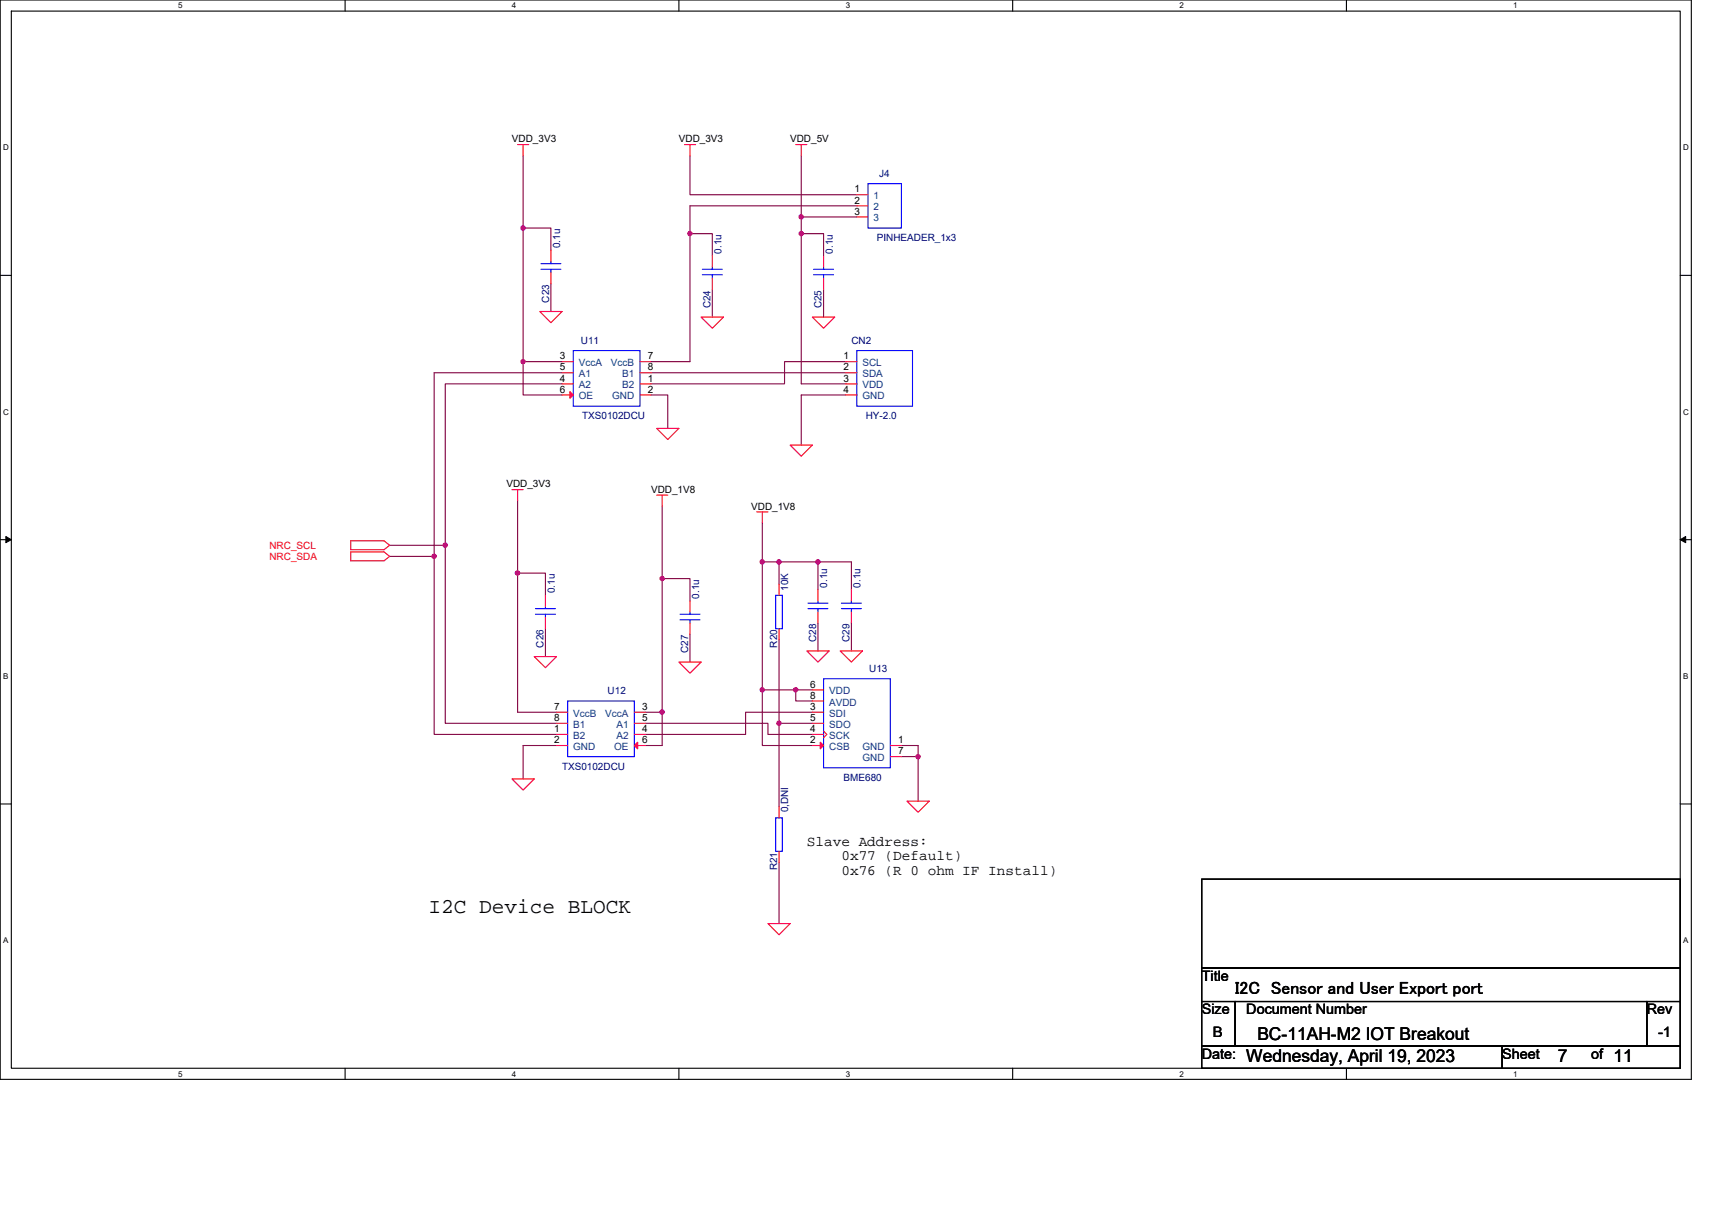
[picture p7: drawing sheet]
<svg xmlns="http://www.w3.org/2000/svg" width="297mm" height="210mm" viewBox="0 0 297 210" stroke-linecap="round" stroke-linejoin="round" font-family="sans-serif">
<path d="M0 0h293.5v187.2h-293.5zM2 1.9h289.5v183.4h-289.5z" fill="none" stroke="#000" stroke-width=".19"/>
<g fill="#fff">
<path d="M30.9 .2h.8v1.6h-.8z"/>
<path d="M30.9 185.5h.8v1.6h-.8z"/>
</g>
<path d="M59.9 0v1.9M59.9 185.3v1.9" fill="none" stroke="#000" stroke-width=".19"/>
<g fill="#fff">
<path d="M88.8 .2h.8v1.6h-.8z"/>
<path d="M88.8 185.5h.8v1.6h-.8z"/>
</g>
<path d="M117.8 0v1.9M117.8 185.3v1.9" fill="none" stroke="#000" stroke-width=".19"/>
<g fill="#fff">
<path d="M146.7 .2h.8v1.6h-.8z"/>
<path d="M146.7 185.5h.8v1.6h-.8z"/>
</g>
<path d="M175.7 0v1.9M175.7 185.3v1.9" fill="none" stroke="#000" stroke-width=".19"/>
<g fill="#fff">
<path d="M204.7 .2h.7v1.6h-.7z"/>
<path d="M204.7 185.5h.7v1.6h-.7z"/>
</g>
<path d="M233.6 0v1.9M233.6 185.3v1.9" fill="none" stroke="#000" stroke-width=".19"/>
<g fill="#fff">
<path d="M262.6 .2h.7v1.6h-.7z"/>
<path d="M262.6 185.5h.7v1.6h-.7z"/>
<path d="M.5 24.8h1v1.6h-1z"/>
<path d="M292 24.8h1v1.6h-1z"/>
<path d="M.5 70.7h1v1.5h-1z"/>
<path d="M292 70.7h1v1.5h-1z"/>
</g>
<path d="M0 47.8h2M291.5 47.8h2" fill="none" stroke="#000" stroke-width=".19"/>
<g fill="#fff">
<path d="M.5 116.5h.9v1.6h-.9z"/>
<path d="M292 116.5h.9v1.6h-.9z"/>
</g>
<path d="M0 93.6h2M291.5 93.6h2" fill="none" stroke="#000" stroke-width=".19"/>
<path d="M1 93.1l1 .5-1 .5zM291.5 93.6l1-.5v1z" fill="#000" stroke="#000" stroke-width=".17"/>
<g fill="#fff">
<path d="M.5 162.4h.9v1.5h-.9z"/>
<path d="M292 162.4h.9v1.5h-.9z"/>
</g>
<path d="M0 139.5h2M291.5 139.5h2M208.5 152.5h83v15.4h-83zM208.5 167.9h83v5.8h-83zM208.5 173.7h5.8v7.8h-5.8zM214.3 173.7h71.4v7.8h-71.4zM285.7 173.7h5.8v7.8h-5.8zM208.5 181.5h52.1v3.8h-52.1zM260.6 181.5h30.9v3.8h-30.9z" fill="none" stroke="#000" stroke-width=".19"/>
<g fill="none" stroke="#800040" stroke-width=".19">
<path d="M90.8 39.6h4.8v3.8M90.8 27v12.6M90.8 39.6v23.1M119.7 27v6.8h29M139 27v10.6M139 37.6v2.9M139 37.6h9.7M148.7 35.7h-29v4.8M95.6 49.2v4.8M119.7 40.5v22.2h-6.7M119.7 40.5h3.9v3.9M123.6 50.2v4.8"/>
<path d="M139 40.5v26.1h7.7M139 40.5h3.9v3.9M142.9 50.2v4.8M90.8 62.7v5.8h6.7M90.8 62.7h6.7M97.5 64.7h-22.2v31.8M97.5 66.6h-20.2v28M113 64.7h33.7M113 68.5h2.9v5.8M146.7 68.5h-7.7v8.7M146.7 62.7h-10.6v3.9h-23.1M67.6 96.5h7.7"/>
<path d="M67.6 94.6h9.7M75.3 96.5v30.9h21.3M77.3 94.6v30.9h19.3M89.8 86.9v12.5M89.8 99.4h4.8v3.9M89.8 99.4v24.1h6.8M114.9 87.8v12.6M132.3 90.7v6.8M132.3 97.5v22.2M132.3 97.5h2.9v3.8M135.2 97.5h6.7v4.8M141.9 97.5h5.8v4.8"/>
<path d="M94.6 109.1v4.8M114.9 100.4h4.8v3.8M114.9 100.4v23.1M119.7 110v4.9M132.3 119.7h5.8M132.3 119.7v9.6h8.6M135.2 111v14.5h5.7M138.1 119.7v1.9h2.8M138.1 119.7h2.8M141.9 108.1v4.8M147.7 108.1v4.8M96.6 129.3h-5.8v5.8"/>
<path d="M112 125.5h21.2v1.9h7.7M112 123.5h2.9M114.9 123.5v5.8h-2.9M135.2 125.5v14.5M140.9 123.5h-11.5v3.9h-17.4M156.4 129.3h2.9v2M156.4 131.3h2.9M159.3 131.3v7.7M135.2 149.6v10.6"/>
</g>
<g fill="#f0f" stroke="#f0f" stroke-width=".19">
<circle cx="139" cy="37.6" r=".38"/>
<circle cx="139" cy="40.5" r=".38"/>
<circle cx="119.7" cy="40.5" r=".38"/>
<circle cx="90.7" cy="62.7" r=".38"/>
<circle cx="90.7" cy="39.6" r=".38"/>
<circle cx="138" cy="119.7" r=".38"/>
<circle cx="132.2" cy="97.5" r=".38"/>
<circle cx="159.3" cy="131.3" r=".38"/>
<circle cx="135.2" cy="125.5" r=".38"/>
<circle cx="132.3" cy="119.7" r=".38"/>
<circle cx="141.9" cy="97.5" r=".38"/>
<circle cx="135.1" cy="97.5" r=".38"/>
<circle cx="89.8" cy="99.4" r=".38"/>
<circle cx="114.9" cy="100.4" r=".38"/>
<circle cx="114.9" cy="123.5" r=".38"/>
<circle cx="75.3" cy="96.5" r=".38"/>
<circle cx="77.2" cy="94.6" r=".38"/>
</g>
<g fill="none" stroke="#f00" stroke-width=".19">
<path d="M89.8 25.1h1.9M90.8 25.1v1.9M118.8 25.1h1.9M119.7 25.1v1.9M138.1 25.1h1.9M139 25.1v1.9M148.7 33.8h1.9M148.7 35.7h1.9M148.7 37.6h1.9M93.7 54h3.8l-1.9 2zM95.6 43.4v2M95.6 47.3v1.9"/>
<path d="M121.6 55h3.9l-1.9 1.9zM123.6 44.4v1.9M123.6 48.3v1.9M140.9 55h3.9l-1.9 1.9zM142.9 44.4v1.9M142.9 48.3v1.9M97.5 62.7h2M97.5 66.6h2M97.5 64.7h2M97.5 68.5h2M111 66.6h2M111 68.5h2"/>
<path d="M111 62.7h2M111 64.7h2M113.9 74.3h3.9l-1.9 1.9zM137.1 77.2h3.8l-1.9 1.9zM146.7 62.7h2M146.7 64.7h2M146.7 66.6h2M146.7 68.5h2M60.9 95.7h5.7l1 .8-1 .8h-5.7zM60.9 93.8h5.7l1 .8-1 .8h-5.7zM88.8 84.9h2M89.8 84.9v2"/>
<path d="M113.9 85.9h2M114.9 85.9v1.9M131.3 88.8h1.9M132.3 88.8v1.9M92.7 113.9h3.9l-2 1.9zM94.6 103.3v1.9M94.6 107.1v2M117.8 114.9h3.8l-1.9 1.9zM119.7 104.2v2M119.7 108.1v1.9M135.2 109.1v1.9M135.2 101.3v2"/>
<path d="M140 112.9h3.8l-1.9 2zM140.9 119.7h2M141.9 102.3v1.9M141.9 106.2v1.9M145.8 112.9h3.8l-1.9 2zM147.7 102.3v1.9M147.7 106.2v1.9M88.8 135.1h3.9l-1.9 2zM96.6 127.4h1.9M96.6 129.3h1.9M96.6 123.5h1.9M96.6 125.5h1.9"/>
<path d="M110.1 123.5h1.9M110.1 127.4h1.9M110.1 125.5h1.9M110.1 129.3h1.9M135.2 140v1.9M140.9 129.3h2M140.9 123.5h2M140.9 127.4h2M140.9 125.5h2M140.9 121.6h2M142.9 126.8l.6 .6-.6 .6M154.5 129.3h1.9"/>
<path d="M154.5 131.3h1.9M157.4 139h3.8l-1.9 1.9zM135.2 147.7v1.9M133.2 160.2h3.9l-1.9 2z"/>
</g>
<g fill="none" stroke="#00f" stroke-width=".19">
<path d="M150.6 31.9h5.8v7.7h-5.8zM93.8 46.7h3.5M93.8 45.7h3.5M95.6 45.4v.3M95.6 46.7v.6M121.9 47.7h3.4M121.9 46.7h3.4M123.6 46.3v.4M123.6 47.7v.6M141.2 47.7h3.4M141.2 46.7h3.4M142.9 46.3v.4"/>
<path d="M142.9 47.7v.6M99.5 60.8h11.5v9.7h-11.5zM148.7 60.8h9.6v9.7h-9.6zM92.9 106.6h3.5M92.9 105.6h3.5M94.6 105.2v.4M94.6 106.6v.5M118 107.5h3.5M118 106.6h3.5M119.7 106.2v.4M119.7 107.5v.6M134.6 103.3h1.1v5.8h-1.1z"/>
<path d="M140.2 105.6h3.5M140.2 104.6h3.5M141.9 104.2v.4M141.9 105.6v.6M142.9 117.8h11.6v15.4h-11.6zM146 105.6h3.5M146 104.6h3.5M147.7 104.2v.4M147.7 105.6v.6M98.5 121.6h11.6v9.7h-11.6zM134.6 141.9h1.1v5.8h-1.1z"/>
</g>
<g fill="#f00" stroke="#f00" stroke-width=".19">
<path d="M98.9 67.9l.6 .6-.6 .6z"/>
<path d="M110.1 129.3l.5-.5v1.1z"/>
<path d="M142.3 128.8l.6 .5-.6 .6z"/>
</g>
<text font-size="3.7" x="74.4" y="158.3">I2C Device BLOCK</text>
<g font-size="3.1">
<text x="214.3" y="172.5">I2C Sensor and User Export port</text>
<text x="216.2" y="184.2">Wednesday, April 19, 2023</text>
<text x="218.2" y="180.3">BC-11AH-M2 IOT Breakout</text>
<text x="270.3" y="184.2">7</text>
<text x="279.9" y="184.2">11</text>
</g>
<g font-size="2.5">
<text x="140" y="146.7">Slave Address:</text>
<text x="146" y="149.2">0x77 (Default)</text>
<text x="146" y="151.7">0x76 (R 0 ohm IF Install)</text>
<text x="208.5" y="170.2">Title</text>
<text x="208.5" y="176">Size</text>
<text x="210.5" y="179.8">B</text>
<text x="216.2" y="176">Document Number</text>
<text x="285.7" y="176">Rev</text>
<text x="287.7" y="179.8">-1</text>
<text x="208.5" y="183.7">Date:</text>
<text x="260.6" y="183.7">Sheet</text>
<text x="276.1" y="183.7">of</text>
</g>
<g font-size="1.7">
<text x="88.8" y="24.7">VDD_3V3</text>
<text x="117.8" y="24.7">VDD_3V3</text>
<text x="137.1" y="24.7">VDD_5V</text>
<text x="148.3" y="33.4">1</text>
<text x="148.3" y="35.3">2</text>
<text x="148.3" y="37.2">3</text>
<text x="97.1" y="62.3">3</text>
<text x="97.1" y="64.3">5</text>
<text x="112.4" y="62.3">7</text>
<text x="112.4" y="64.3">8</text>
<text x="146.3" y="62.3">1</text>
<text x="146.3" y="64.3">2</text>
<text x="97.1" y="66.2">4</text>
<text x="97.1" y="68.1">6</text>
<text x="112.4" y="66.2">1</text>
<text x="112.4" y="68.1">2</text>
<text x="146.3" y="66.2">3</text>
<text x="146.3" y="68.1">4</text>
<text x="87.9" y="84.5">VDD_3V3</text>
<text x="113" y="85.5">VDD_1V8</text>
<text x="130.3" y="88.4">VDD_1V8</text>
<text x="140.6" y="119.3">6</text>
<text x="96.2" y="123.1">7</text>
<text x="96.2" y="125.1">8</text>
<text x="111.4" y="123.1">3</text>
<text x="111.4" y="125.1">5</text>
<text x="140.6" y="123.1">3</text>
<text x="140.6" y="125.1">5</text>
<text x="140.6" y="121.2">8</text>
<text x="96.2" y="127">1</text>
<text x="96.2" y="128.9">2</text>
<text x="111.4" y="128.9">6</text>
<text x="111.4" y="127">4</text>
<text x="140.6" y="128.9">2</text>
<text x="140.6" y="127">4</text>
<text x="155.8" y="128.9">1</text>
<text x="155.8" y="130.9">7</text>
</g>
<g font-size="1.7" fill="#004080">
<text x="151.6" y="34.6">1</text>
<text x="151.6" y="36.5">2</text>
<text x="151.6" y="38.4">3</text>
<text x="100.4" y="63.5">VccA</text>
<text x="100.4" y="65.4">A1</text>
<text x="106" y="63.5">VccB</text>
<text x="107.9" y="65.4">B1</text>
<text x="149.6" y="63.5">SCL</text>
<text x="149.6" y="65.4">SDA</text>
<text x="100.4" y="67.4">A2</text>
<text x="100.4" y="69.3">OE</text>
<text x="106.2" y="69.3">GND</text>
<text x="107.9" y="67.4">B2</text>
<text x="149.6" y="67.4">VDD</text>
<text x="149.6" y="69.3">GND</text>
<text x="99.5" y="124.3">VccB</text>
<text x="105" y="124.3">VccA</text>
<text x="143.9" y="124.3">SDI</text>
<text x="143.9" y="120.5">VDD</text>
<text x="143.9" y="122.4">AVDD</text>
<text x="99.5" y="128.2">B2</text>
<text x="99.5" y="130.1">GND</text>
<text x="99.5" y="126.3">B1</text>
<text x="106.6" y="130.1">OE</text>
<text x="107" y="128.2">A2</text>
<text x="107" y="126.3">A1</text>
<text x="143.9" y="130.1">CSB</text>
<text x="143.9" y="128.2">SCK</text>
<text x="143.9" y="126.3">SDO</text>
<text x="149.6" y="130.1">GND</text>
<text x="149.6" y="132">GND</text>
</g>
<g font-size="1.7" fill="#000080">
<text x="152.5" y="30.7">J4</text>
<text x="152.1" y="41.9">PINHEADER_1x3</text>
<text x="97.2" y="43.1" transform="rotate(-90 97.2 43.1)">0.1u</text>
<text x="125.2" y="44" transform="rotate(-90 125.2 44)">0.1u</text>
<text x="144.5" y="44" transform="rotate(-90 144.5 44)">0.1u</text>
<text x="95.3" y="52.5" transform="rotate(-90 95.3 52.5)">C23</text>
<text x="123.3" y="53.5" transform="rotate(-90 123.3 53.5)">C24</text>
<text x="142.6" y="53.5" transform="rotate(-90 142.6 53.5)">C25</text>
<text x="100.8" y="59.6">U11</text>
<text x="147.7" y="59.6">CN2</text>
<text x="101" y="72.8">TXS0102DCU</text>
<text x="150.2" y="72.8">HY-2.0</text>
<text x="143.5" y="101.9" transform="rotate(-90 143.5 101.9)">0.1u</text>
<text x="149.3" y="101.9" transform="rotate(-90 149.3 101.9)">0.1u</text>
<text x="96.2" y="102.9" transform="rotate(-90 96.2 102.9)">0.1u</text>
<text x="121.3" y="103.8" transform="rotate(-90 121.3 103.8)">0.1u</text>
<text x="136.8" y="102.5" transform="rotate(-90 136.8 102.5)">10K</text>
<text x="94.3" y="112.4" transform="rotate(-90 94.3 112.4)">C26</text>
<text x="119.4" y="113.3" transform="rotate(-90 119.4 113.3)">C27</text>
<text x="134.8" y="112.4" transform="rotate(-90 134.8 112.4)">R20</text>
<text x="141.6" y="111.4" transform="rotate(-90 141.6 111.4)">C28</text>
<text x="147.4" y="111.4" transform="rotate(-90 147.4 111.4)">C29</text>
<text x="150.8" y="116.6">U13</text>
<text x="105.4" y="120.5">U12</text>
<text x="97.5" y="133.6">TXS0102DCU</text>
<text x="146.4" y="135.5">BME680</text>
<text x="136.8" y="140.9" transform="rotate(-90 136.8 140.9)">0,DNI</text>
<text x="134.8" y="151" transform="rotate(-90 134.8 151)">R21</text>
</g>
<g font-size="1.7" fill="#f00">
<text x="46.8" y="95.2">NRC_SCL</text>
<text x="46.8" y="97.1">NRC_SDA</text>
</g>
<g font-size="1.4">
<text x="30.9" y="1.5">5</text>
<text x="88.8" y="1.5">4</text>
<text x="146.7" y="1.5">3</text>
<text x="204.7" y="1.5">2</text>
<text x="262.6" y="1.5">1</text>
<text x=".5" y="26.1">D</text>
<text x="292" y="26.1">D</text>
<text x=".5" y="71.9">C</text>
<text x="292" y="71.9">C</text>
<text x=".5" y="117.8">B</text>
<text x="292" y="117.8">B</text>
<text x=".5" y="163.6">A</text>
<text x="292" y="163.6">A</text>
<text x="30.9" y="186.8">5</text>
<text x="88.8" y="186.8">4</text>
<text x="146.7" y="186.8">3</text>
<text x="204.7" y="186.8">2</text>
<text x="262.6" y="186.8">1</text>
</g>
</svg>
